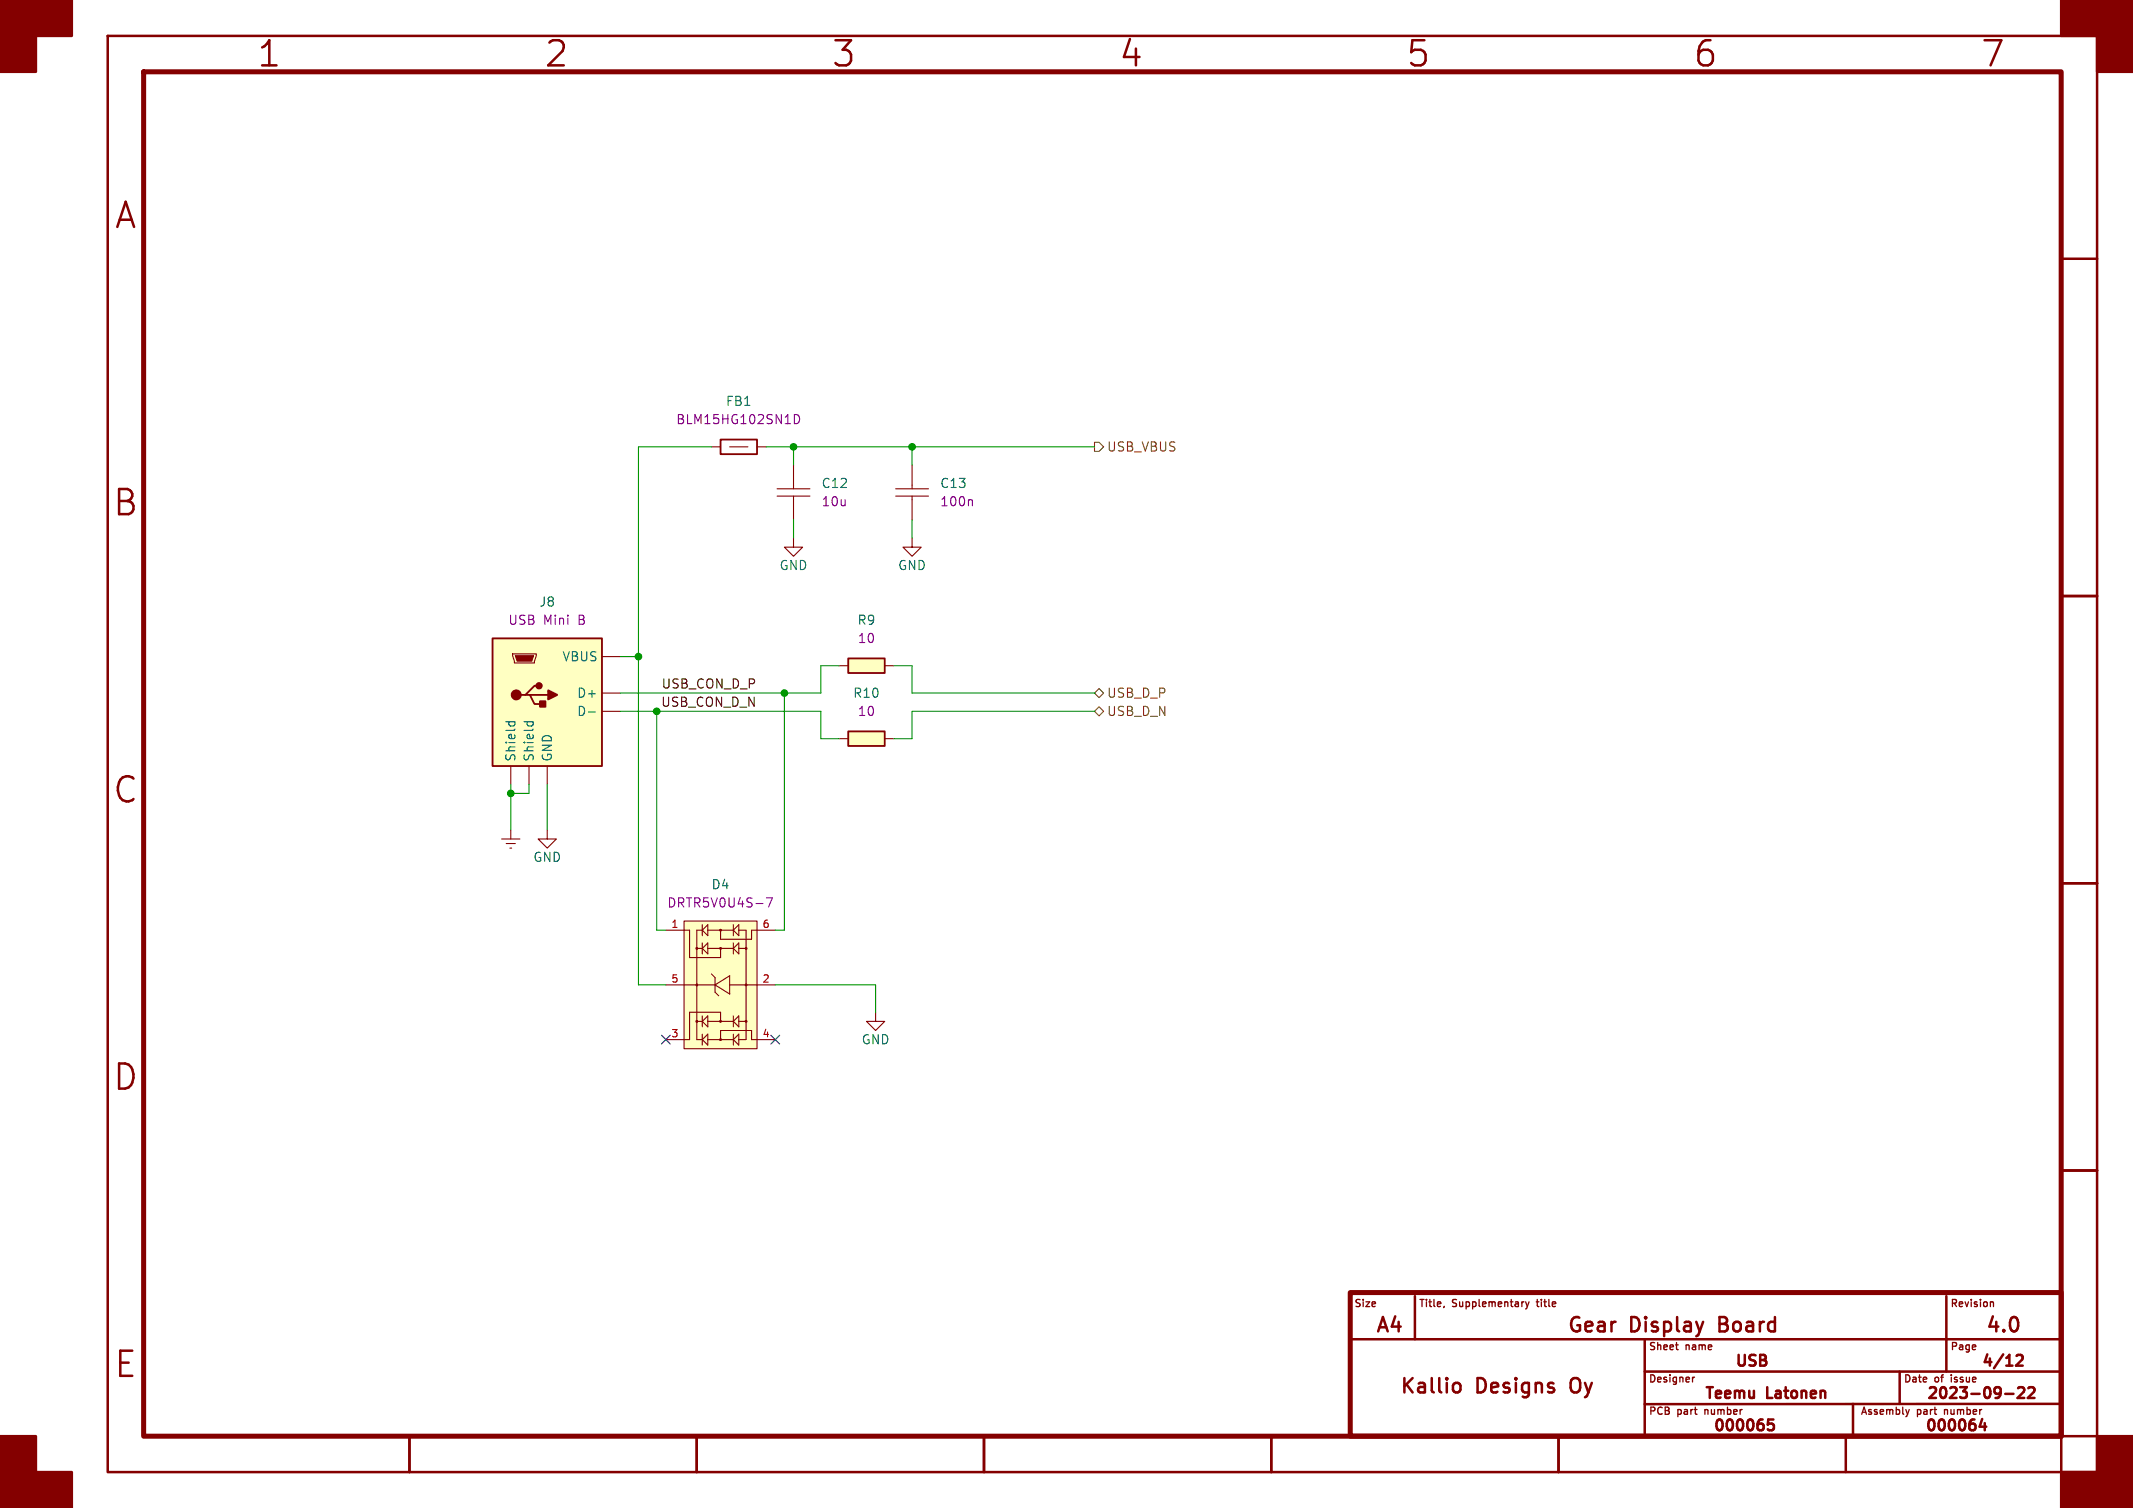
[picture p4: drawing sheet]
<svg xmlns="http://www.w3.org/2000/svg" width="297mm" height="210mm" viewBox="0 0 297 210" stroke-linecap="round" stroke-linejoin="round" font-family="sans-serif">
<g fill="none" stroke="#840000" stroke-width=".35">
<path d="M15 5h277v200h-277zM287 36h5M287 83h5M287 123h5M287 163h5M188 186.5h99M197 180.5v6M202.4 192.8a.54 .54 0 0 1 .5-.2 .54 .54 0 0 1 .5 .4v.5a.54 .54 0 0 1-.5 .4 .54 .54 0 0 1-.5-.2M229 186.5v13.5M229 191h58M237.1 184.1l-.4 1.3M246.9 197.7h-.7l-.1 .7 .3-.1h.5l.1 .2-.1 .5-.2 .2h-.3l-.3-.2"/>
<path d="M258 195.5v4.5M264.5 191v4.5M271 180.5v10.5M276 197.6l-.4 1.1h1M276.4 198.2v1M279.2 194.1h1.2M280.8 188.8l.2-.1 .5 .1a.41 .41 0 0 1 .1 .5l-.9 .9h.9M281 193.3l.2-.1 .5 .1a.41 .41 0 0 1 .1 .5l-.9 .9h1M282.4 193.3l.2-.1 .5 .1a.41 .41 0 0 1 .1 .5l-.8 .9h.9M287 195.5h-58M57 200v5M97 200v5"/>
<path d="M137 200v5M177 200v5M181 200h111M217 200v5M257 200v5M287 200v5"/>
</g>
<path d="M20 10h267v190h-267zM188 180h99v20h-99z" fill="none" stroke="#840000" stroke-width=".7"/>
<g fill="#840000" stroke="#840000" stroke-width=".35">
<path d="M0 0h10v5h-5v5h-5z"/>
<path d="M0 200h5v5h5v5h-10z"/>
<path d="M287 0h10v10h-5v-5h-5z"/>
<path d="M292 200h5v10h-10v-5h5z"/>
</g>
<path d="M201.1 181.9l-.1 .2M212.1 181.3h.1M212.4 181.3l.3 .7M212.7 182l-.3 .3M212.9 181.3l-.2 .7M233.6 188h.1M235.7 191.8v.7M236 191.8l-.3 .2M265.4 196.3l.2 .7M265.6 197l-.1 .2M265.8 196.3l-.2 .7M277.2 181.3h.3l.1 .7" fill="none" stroke="#840000" stroke-width=".18"/>
<path d="M118.1 101.9h5.1v2h-5.1z" fill="#ffffc2"/>
<path d="M118.1 101.9h5.1v2h-5.1z" fill="none" stroke="#840000" stroke-width=".25"/>
<path d="M110.5 74.9v1.3h1.3l-1.3 1.3-1.3-1.3h1.3M127 74.9v1.3h1.3l-1.3 1.3-1.3-1.3h1.3M69.8 116.8h2.6M70.5 117.5h1.3M71 118.1h.2M71.1 115.6v1.2M76.2 115.6v1.2h1.3l-1.3 1.3-1.3-1.3h1.3M116.8 102.9h1.3M123.2 102.9h1.3" fill="none" stroke="#840000" stroke-width=".15"/>
<path d="M118.1 91.7h5.1v2h-5.1z" fill="#ffffc2"/>
<path d="M118.1 91.7h5.1v2h-5.1z" fill="none" stroke="#840000" stroke-width=".25"/>
<path d="M116.8 92.7h1.3M123.2 92.7h1.3" fill="none" stroke="#840000" stroke-width=".15"/>
<path d="M68.6 88.9h15.2v17.8h-15.2z" fill="#ffffc2"/>
<path d="M68.6 88.9h15.2v17.8h-15.2zM73.2 96.8h.6l.6 1.2h1.3M73.8 96.8h2.5M75.1 95.5h-.7l-1.2 1.3h-.7" fill="none" stroke="#840000" stroke-width=".25"/>
<g fill="#840000" stroke="#840000" stroke-width=".25">
<path d="M75.2 97.7h.7v.7h-.7z"/>
<path d="M76.3 96.1l1.3 .7-1.3 .6z"/>
<circle cx="71.9" cy="96.8" r=".63"/>
<circle cx="75.1" cy="95.5" r=".38"/>
</g>
<path d="M71.8 91.3h2.5l-.3 .8h-2z" fill="#840000" stroke="#840000" stroke-width=".15"/>
<path d="M71.4 91.1h3.3v.2l-.3 1h-2.8zM83.8 91.4h2.6M83.8 99.1h2.6M83.8 96.5h2.6M71.1 106.7v2.5M73.7 106.7v2.5M76.2 106.7v2.5M121.9 141v1.2h1.3l-1.3 1.3-1.3-1.3h1.3" fill="none" stroke="#840000" stroke-width=".15"/>
<path d="M81.9 99.2h1M70.4 100.5h1.3M70.9 100.5v.4M71.6 100.5l.1 .4M73 100.5h1.2M73.5 100.5l-.1 .4M74.2 100.5v.4" fill="none" stroke="#006464" stroke-width=".15"/>
<path d="M95.2 128.3h10.2v17.8h-10.2z" fill="#ffffc2"/>
<g fill="none" stroke="#840000" stroke-width=".15">
<path d="M99.1 62.2h1.2M101.6 62.2h2.5M105.4 62.2h1.3M108.2 69.1h4.6M108.2 68.1h4.6M110.5 64.8v3.3M110.5 69.1v3.3M124.7 69.1h4.6M124.7 68.1h4.6M127 64.8v3.3M127 69.1v3.3M92.7 137.2h6.9"/>
<path d="M92.7 129.5h3.3v3.9h4.3v-1.3M95.2 128.3h10.2v17.8h-10.2zM97 132.1h.8M97.8 129.5h-.8v15.3h.8M97.8 128.8v1.5M97.8 131.3v1.5M98.6 129.5h3.5M98.6 132.1h3.5M98.6 131.3v1.5l-.8-.7zM98.6 128.8v1.5l-.8-.8zM99.1 135.6l.5 .5v2.1l.5 .5M99.6 137.2l2-1.3v2.5z"/>
<path d="M100.3 129.5v1.3h4.3v-1.3h3.3M101.6 137.2h6.3M102.1 128.8v1.5M102.1 131.3v1.5M102.1 129.5l.8-.7v1.5zM102.9 129.5h1v15.3h-1M102.9 132.1h1M102.9 131.3v1.5l-.8-.7zM97 142.2h.8M97.8 141.5v1.5M97.8 144v1.5M98.6 144.8h3.5"/>
<path d="M98.6 144v1.5l-.8-.7zM98.6 142.2h3.5M98.6 141.5v1.5l-.8-.8zM100.3 142.2v-1.2h-4.3v3.8h-3.3M100.3 144.8v-1.3h4.3v1.3h3.3M102.1 141.5v1.5M102.1 144v1.5M102.9 142.2h1M102.9 144v1.5l-.8-.7zM102.9 141.5v1.5l-.8-.8z"/>
</g>
<g fill="#840000" stroke="#840000" stroke-width=".15">
<circle cx="97" cy="142.2" r=".13"/>
<circle cx="97" cy="137.2" r=".13"/>
<circle cx="97" cy="132.1" r=".13"/>
<circle cx="100.3" cy="144.8" r=".13"/>
<circle cx="100.3" cy="142.2" r=".13"/>
<circle cx="100.3" cy="132.1" r=".13"/>
<circle cx="100.3" cy="129.5" r=".13"/>
<circle cx="103.9" cy="142.2" r=".13"/>
<circle cx="103.9" cy="137.2" r=".13"/>
<circle cx="103.9" cy="132.1" r=".13"/>
</g>
<path d="M110.6 57.7a.64 .64 0 0 1 .7 .7 .64 .64 0 0 1-.7 .6zM135.2 69.6l.2 .2v.6M106.7 125h.9l-.6 1.3" fill="none" stroke="#840084" stroke-width=".15"/>
<path d="M100.3 61.2h5.1v2h-5.1z" fill="none" stroke="#840000" stroke-width=".25"/>
<path d="M152.4 61.6h.6l.7 .6-.7 .7h-.6zM152.4 96.5l.6-.6 .7 .6-.7 .7zM153 98.4l.7 .7-.7 .6-.6-.6z" fill="none" stroke="#725600" stroke-width=".15"/>
<g fill="none" stroke="#009600" stroke-width=".15">
<path d="M99.1 62.2h-10.2v75h3.8M106.7 62.2h45.7M110.5 62.2v2.6M110.5 72.4v2.5M127 62.2v2.6M127 72.4v2.5M86.4 99.1h27.9v3.8h2.5M86.4 91.4h2.5M91.4 99.1v30.4h1.3M109.2 96.5v33h-1.3M116.8 92.7h-2.5v3.8h-27.9M124.5 92.7h2.5v3.8h25.4"/>
<path d="M152.4 99.1h-25.4v3.8h-2.5M71.1 109.2v6.4M73.7 109.2v1.3h-2.6M76.2 109.2v6.4M107.9 137.2h14v3.8"/>
</g>
<path d="M92.1 144.2l1.2 1.2M93.3 144.2l-1.2 1.2M107.3 144.2l1.3 1.2M108.6 144.2l-1.3 1.2" fill="none" stroke="#000084" stroke-width=".15"/>
<g fill="#009600" stroke="#009600" stroke-width=".15">
<circle cx="71.1" cy="110.5" r=".46"/>
<circle cx="88.9" cy="91.4" r=".46"/>
<circle cx="91.4" cy="99.1" r=".46"/>
<circle cx="109.2" cy="96.5" r=".46"/>
<circle cx="110.5" cy="62.2" r=".46"/>
<circle cx="127" cy="62.2" r=".46"/>
</g>
<g font-size="4.9" fill="#840000">
<text x="35.7" y="9.8">1</text>
<text x="75.7" y="9.8">2</text>
<text x="115.7" y="9.8">3</text>
<text x="155.7" y="9.8">4</text>
<text x="195.7" y="9.8">5</text>
<text x="235.7" y="9.8">6</text>
<text x="275.7" y="9.8">7</text>
<text x="15.8" y="32.3">A</text>
<text x="15.6" y="72.3">B</text>
<text x="15.6" y="112.3">C</text>
<text x="15.6" y="152.3">D</text>
<text x="15.7" y="192.3">E</text>
</g>
<g font-size="2.8" fill="#840000">
<text x="191.4" y="186">A4</text>
<text x="218.1" y="186">Gear</text>
<text x="227" y="186">Display</text>
<text x="239.9" y="186">Board</text>
<text x="276.3" y="186">4.0</text>
<text x="194.7" y="194.5">Kallio</text>
<text x="205.6" y="194.5">Designs</text>
<text x="219.3" y="194.5">Oy</text>
</g>
<g font-size="2.1" fill="#840000">
<text x="241.5" y="190.8">USB</text>
<text x="275.7" y="190.8">4/12</text>
<text x="237.1" y="195.3">Teemu</text>
<text x="246.1" y="195.3">Latonen</text>
<text x="268.1" y="195.3">2023-09-22</text>
<text x="238.3" y="199.8">000065</text>
<text x="267.8" y="199.8">000064</text>
</g>
<g font-size="1.8" fill="#840084">
<text x="94.1" y="59.3">BLM15HG102SN1D</text>
<text x="114.3" y="70.7">10u</text>
<text x="130.8" y="70.7">100n</text>
<text x="70.7" y="87.2">USB</text>
<text x="75.7" y="87.2">Mini</text>
<text x="80.6" y="87.2">B</text>
<text x="119.3" y="89.8">10</text>
<text x="119.3" y="99.9">10</text>
<text x="92.8" y="126.6">DRTR5V0U4S-7</text>
</g>
<g font-size="1.8" fill="#006464">
<text x="101" y="56.7">FB1</text>
<text x="114.3" y="68.2">C12</text>
<text x="130.8" y="68.2">C13</text>
<text x="108.5" y="79.6">GND</text>
<text x="125" y="79.6">GND</text>
<text x="75" y="84.7">J8</text>
<text x="119.3" y="87.2">R9</text>
<text x="78.2" y="92.3">VBUS</text>
<text x="80.3" y="99.9">D-</text>
<text x="80.3" y="97.4">D+</text>
<text x="118.7" y="97.4">R10</text>
<text x="72" y="106.2" transform="rotate(-90 72 106.2)">Shield</text>
<text x="74.5" y="106.2" transform="rotate(-90 74.5 106.2)">Shield</text>
<text x="77.1" y="106.2" transform="rotate(-90 77.1 106.2)">GND</text>
<text x="74.2" y="120.2">GND</text>
<text x="99" y="124.1">D4</text>
<text x="119.9" y="145.6">GND</text>
</g>
<g font-size="1.8" fill="#725600">
<text x="154.1" y="63.1">USB_VBUS</text>
<text x="154.1" y="99.9">USB_D_N</text>
<text x="154.1" y="97.4">USB_D_P</text>
</g>
<g font-size="1.8" fill="#0f0f0f">
<text x="92" y="96">USB_CON_D_P</text>
<text x="92" y="98.5">USB_CON_D_N</text>
</g>
<g font-size="1.4" fill="#a90000">
<text x="93.4" y="129.3">1</text>
<text x="106.1" y="129.3">6</text>
<text x="93.4" y="136.9">5</text>
<text x="106.1" y="136.9">2</text>
<text x="93.4" y="144.5">3</text>
<text x="106.1" y="144.5">4</text>
</g>
<g font-size="1.4" fill="#840000">
<text x="188.5" y="182.3">Size</text>
<text x="197.5" y="182.3">Title,</text>
<text x="202.3" y="182.3">Supplementary</text>
<text x="214.4" y="182.3">title</text>
<text x="271.5" y="182.3">Revision</text>
<text x="229.5" y="188.3">Sheet</text>
<text x="234.8" y="188.3">name</text>
<text x="271.5" y="188.3">Page</text>
<text x="229.5" y="192.8">Designer</text>
<text x="229.5" y="197.3">PCB</text>
<text x="233.6" y="197.3">part</text>
<text x="237.7" y="197.3">number</text>
<text x="259" y="197.3">Assembly</text>
<text x="265" y="192.8">Date</text>
<text x="267" y="197.3">part</text>
<text x="269.4" y="192.8">of</text>
<text x="271.1" y="197.3">number</text>
<text x="272" y="192.8">issue</text>
</g>
</svg>
